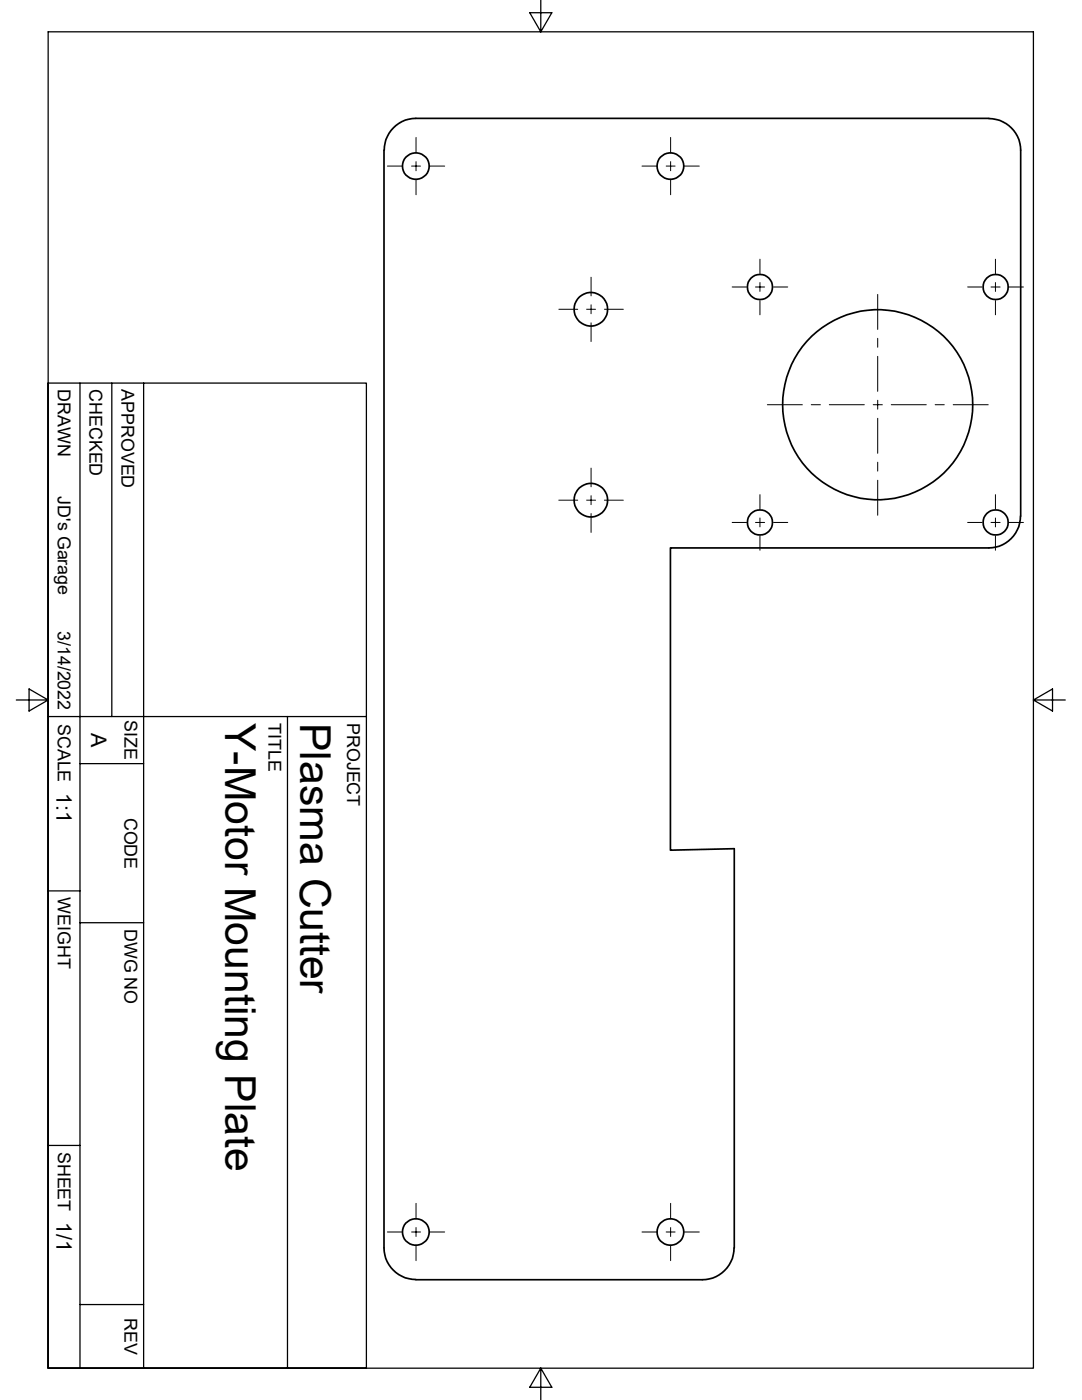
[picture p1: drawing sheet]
<svg xmlns="http://www.w3.org/2000/svg" width="216mm" height="279mm" viewBox="0 0 216 279" stroke-linecap="round" stroke-linejoin="round" font-family="sans-serif">
<g fill="none" stroke="#000" stroke-width=".34">
<path d="M76.6 30v219a6.4 6.4 0 0 0 6.4 6.4M76.7 30a6.4 6.4 0 0 1 6.3-6.4l114.3 .1a6.4 6.4 0 0 1 6.4 6.3v73M203.6 103a6.4 6.4 0 0 1-6.3 6.3h-63.5v60.4l12.7-.3v79.6M146.5 249a6.4 6.4 0 0 1-6.3 6.4h-57.2"/>
<circle cx="83" cy="33.1" r="2.65"/>
<circle cx="133.8" cy="33.1" r="2.65"/>
<circle cx="151.6" cy="57.3" r="2.51"/>
<circle cx="198.7" cy="57.3" r="2.51"/>
<circle cx="117.9" cy="61.7" r="3.3"/>
<circle cx="117.9" cy="99.8" r="3.3"/>
<circle cx="175.1" cy="80.8" r="19"/>
<circle cx="151.6" cy="104.3" r="2.51"/>
<circle cx="198.7" cy="104.3" r="2.51"/>
<circle cx="83" cy="245.9" r="2.65"/>
<circle cx="133.8" cy="245.9" r="2.65"/>
</g>
<g fill="none" stroke="#000" stroke-width=".25">
<path d="M9.6 6.4h196.6v266.6h-196.6zM107.9 0v6.4l2.2-3.9h-4.4l2.2 3.9M9.6 76.5h63.5v196.5h-63.5zM16 76.5v196.5M22.3 76.5v66.5M28.7 76.5v196.5M3.3 139.7h6.3l-3.8 2.2v-4.4l3.8 2.2M206.2 139.7l3.8-2.2v4.4l-3.8-2.2h6.4M9.6 143h63.5M16 152.4h12.7M57.4 143v130M9.6 177.8h6.4"/>
<path d="M16 184.1h12.7M9.6 228.6h6.4M16 260.3h12.7M107.9 273l-2.2 3.9h4.4l-2.2-3.9v6.4"/>
</g>
<g fill="none" stroke="#000" stroke-width=".2">
<path d="M77.3 33.1h3M82.1 33.1h1.8M83 27.4v3.1M83 32.3v1.8M83 35.9v3M85.7 33.1h3M128.1 33.1h3M132.9 33.1h1.8M133.8 27.4v3.1M133.8 32.3v1.8M133.8 35.9v3M136.5 33.1h3"/>
<path d="M117.9 55.3v3.8M146.1 57.3h2.9M150.7 57.3h1.9M151.6 51.7v2.9M151.6 56.4v1.8M151.6 60v2.8M154.3 57.3h2.9M175.1 58.8v6.9M193.1 57.3h2.9M197.7 57.3h1.9M198.6 51.7v2.9M198.6 56.4v1.8"/>
<path d="M198.6 60v2.8M201.3 57.3h2.9M111.5 61.7h3.8M117.1 61.7h1.7M117.9 60.8v1.8M117.9 64.4v3.8M120.6 61.7h3.8M175.1 71.1v7M175.1 67.5v1.8M175.1 79.9v1.8M111.5 99.8h3.8M117.1 99.8h1.7"/>
<path d="M117.9 93.4v3.8M117.9 98.9v1.8M120.6 99.8h3.8M151.6 98.7v2.9M153.1 80.8h7M161.9 80.8h1.8M165.5 80.8h7M174.2 80.8h1.9M175.1 83.5v7M175.1 92.2v1.8M175.1 95.8v7M177.8 80.8h7"/>
<path d="M186.6 80.8h1.8M190.2 80.8h7M198.6 98.7v2.9M117.9 102.5v3.8M146.1 104.3h2.9M150.7 104.3h1.9M151.6 103.4v1.8M151.6 107v2.8M154.3 104.3h2.9M193.1 104.3h2.9M197.7 104.3h1.9M198.6 103.4v1.8"/>
<path d="M198.6 107v2.8M201.3 104.3h2.9M77.3 245.9h3M82.1 245.9h1.8M83 240.2v3M83 245v1.8M83 248.5v3.1M85.7 245.9h3M128.1 245.9h3M132.9 245.9h1.8M133.8 240.2v3M133.8 245v1.8"/>
<path d="M133.8 248.5v3.1M136.5 245.9h3"/>
</g>
<g font-size="8.5">
<text x="44.9" y="144.3" transform="rotate(90 44.9 144.3)">Y-Motor Mounting Plate</text>
<text x="59.9" y="144.3" transform="rotate(90 59.9 144.3)">Plasma Cutter</text>
</g>
<g font-size="4.3">
<text x="18.2" y="146.3" transform="rotate(90 18.2 146.3)">A</text>
<text x="11.3" y="158.2" transform="rotate(90 11.3 158.2)">1:1</text>
<text x="11.3" y="243.8" transform="rotate(90 11.3 243.8)">1/1</text>
</g>
<g font-size="3.6">
<text x="11.5" y="77.7" transform="rotate(90 11.5 77.7)">DRAWN</text>
<text x="17.9" y="77.7" transform="rotate(90 17.9 77.7)">CHECKED</text>
<text x="24.2" y="77.7" transform="rotate(90 24.2 77.7)">APPROVED</text>
<text x="11.5" y="99" transform="rotate(90 11.5 99)">JD's Garage</text>
<text x="11.5" y="125.9" transform="rotate(90 11.5 125.9)">3/14/2022</text>
<text x="24.9" y="143.8" transform="rotate(90 24.9 143.8)">SIZE</text>
<text x="11.5" y="144.5" transform="rotate(90 11.5 144.5)">SCALE</text>
<text x="53.6" y="144.3" transform="rotate(90 53.6 144.3)">TITLE</text>
<text x="69.3" y="144.3" transform="rotate(90 69.3 144.3)">PROJECT</text>
<text x="24.9" y="163.2" transform="rotate(90 24.9 163.2)">CODE</text>
<text x="11.5" y="179.1" transform="rotate(90 11.5 179.1)">WEIGHT</text>
<text x="24.9" y="185.4" transform="rotate(90 24.9 185.4)">DWG NO</text>
<text x="11.5" y="229.9" transform="rotate(90 11.5 229.9)">SHEET</text>
<text x="24.9" y="263" transform="rotate(90 24.9 263)">REV</text>
</g>
</svg>
